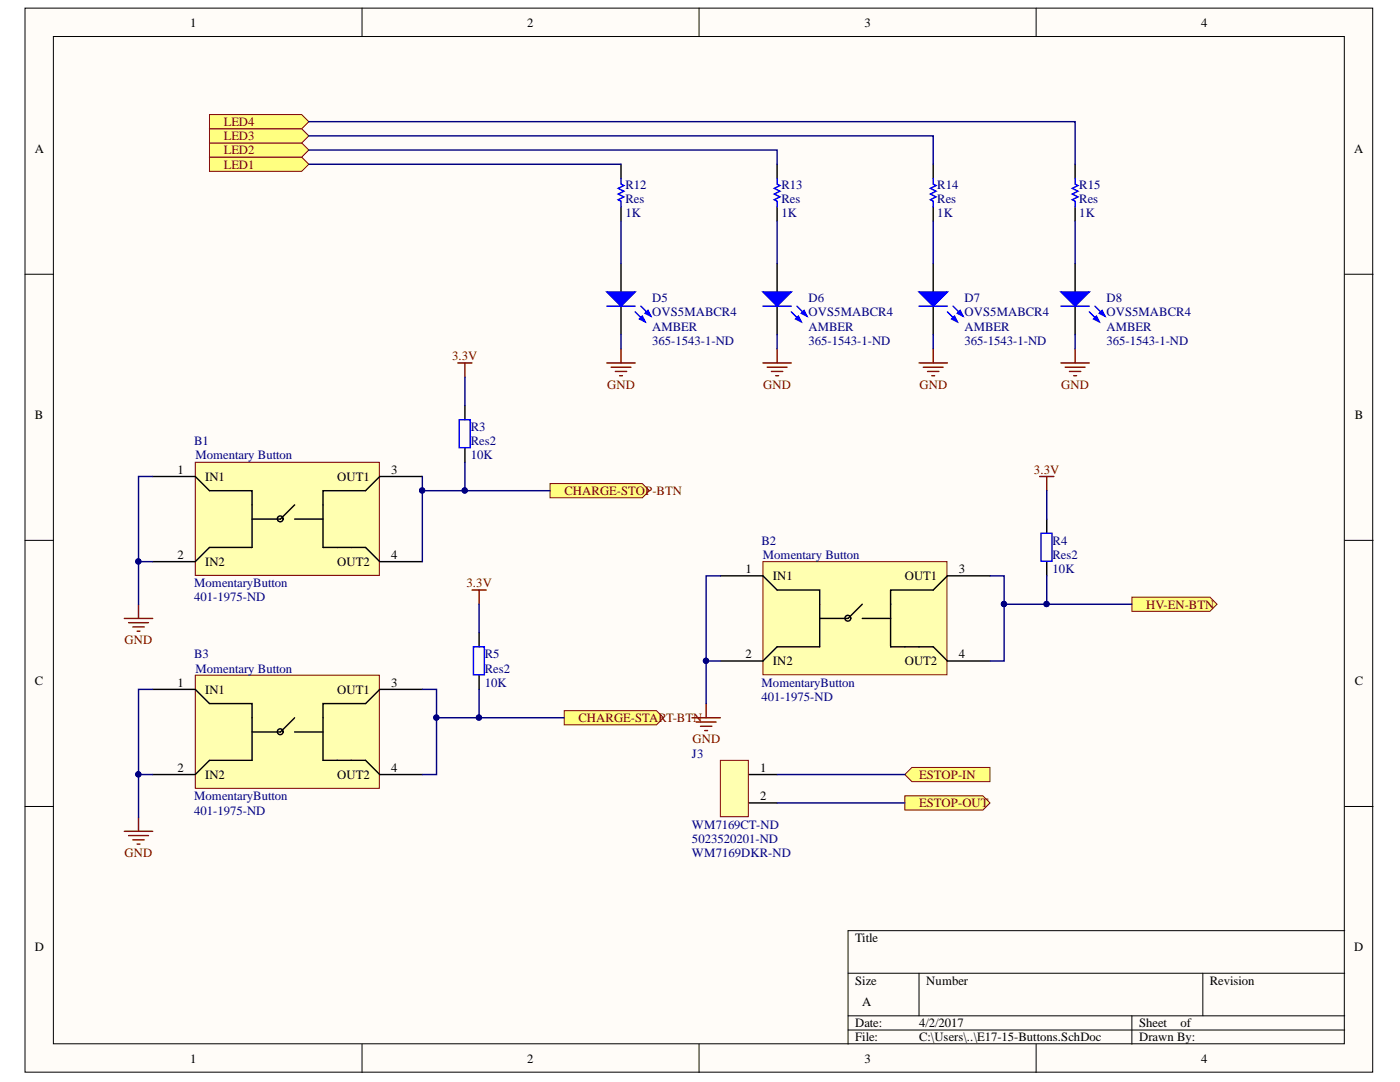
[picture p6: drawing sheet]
<svg xmlns="http://www.w3.org/2000/svg" width="279mm" height="216mm" viewBox="0 0 279 216" stroke-linecap="round" stroke-linejoin="round" font-family="sans-serif">
<g fill="#fffcf8" stroke="#000" stroke-width=".2">
<path d="M5 1.6h269v212.3h-269z"/>
<path d="M10.7 7.3h257.6v201h-257.6z"/>
</g>
<g fill="none" stroke="#000" stroke-width=".2">
<path d="M72.3 1.6v5.7M139.5 1.6v5.7M206.8 1.6v5.7M5 54.7h5.7M268.4 54.7h5.6M5 107.8h5.7M268.4 107.8h5.6M5 160.9h5.7M268.4 160.9h5.6M169.3 194.2h99.1M183.4 194.2v8.5M240.1 194.2v8.5"/>
<path d="M268.4 185.7h-99.1v22.7M72.3 208.4v5.6M139.5 208.4v5.6M169.3 202.7h99.1M169.3 205.5h99.1M206.8 208.4v5.6M225.9 202.7v5.7"/>
</g>
<path d="M95.6 126.2v2.9M95.6 134.7v2.9" fill="none" stroke="#000" stroke-width=".28"/>
<path d="M94.5 129.1h2.2v5.5h-2.2z" fill="none" stroke="#00f" stroke-width=".28"/>
<path d="M94.2 117.7h2.8M95.6 117.7v2.9" fill="none" stroke="#800000" stroke-width=".28"/>
<path d="M112.6 141.8h18.4l1.4 1.4-1.4 1.4h-18.4z" fill-rule="evenodd" fill="#ffff80" stroke="#800000" stroke-width=".2"/>
<path d="M91.4 72.4h2.8M92.8 72.4v2.9M24.8 123.4h5.7M25.7 124.2h3.9M26.5 125.1h2.3M27.4 125.9h.5M27.6 120.6v2.8" fill="none" stroke="#800000" stroke-width=".28"/>
<path d="M92.8 80.9v2.9M92.8 89.4v2.8" fill="none" stroke="#000" stroke-width=".28"/>
<path d="M91.7 83.8h2.1v5.5h-2.1z" fill="none" stroke="#00f" stroke-width=".28"/>
<path d="M109.8 96.5h18.4l1.4 1.4-1.4 1.4h-18.4z" fill-rule="evenodd" fill="#ffff80" stroke="#800000" stroke-width=".2"/>
<path d="M149.4 154.6h5.7M149.4 160.2h5.7" fill="none" stroke="#000" stroke-width=".28"/>
<path d="M143.8 151.7h5.5v11.3h-5.5z" fill="#ffffb0" stroke="#800000" stroke-width=".2"/>
<path d="M180.6 154.6l1.4-1.5h15.6v2.9h-15.6z" fill-rule="evenodd" fill="#ffff80" stroke="#800000" stroke-width=".2"/>
<path d="M208.9 103.6v2.8M208.9 112.1v2.8" fill="none" stroke="#000" stroke-width=".28"/>
<path d="M207.8 106.4h2.1v5.6h-2.1z" fill="none" stroke="#00f" stroke-width=".28"/>
<path d="M207.5 95.1h2.8M208.9 95.1v2.8" fill="none" stroke="#800000" stroke-width=".28"/>
<g fill="#ffff80" stroke="#800000" stroke-width=".2">
<path d="M225.9 119.2h15.6l1.4 1.4-1.4 1.4h-15.6z" fill-rule="evenodd"/>
<path d="M180.6 158.8h15.6l1.4 1.4-1.4 1.4h-15.6z" fill-rule="evenodd"/>
</g>
<path d="M39 92.2h36.7v22.6h-36.7z" fill="#ffffb0" stroke="#800000" stroke-width=".2"/>
<g fill="none" stroke="#000" stroke-width=".28">
<path d="M30.5 95.1h8.5l2.8 2.8h8.5v11.3h-8.5l-2.8 2.9h-8.5M84.3 95.1h-8.5l-2.8 2.8h-8.5v11.3h8.5l2.8 2.9h8.5M58.8 100.7l-2.8 2.9h-5.7M58.8 103.6h5.7"/>
<circle cx="55.9" cy="103.5" r=".58"/>
</g>
<path d="M152.3 112.1h36.7v22.5h-36.7z" fill="#ffffb0" stroke="#800000" stroke-width=".2"/>
<g fill="none" stroke="#000" stroke-width=".28">
<path d="M143.8 114.9h8.5l2.8 2.8h8.5v11.4h-8.5l-2.8 2.8h-8.5M197.6 114.9h-8.5l-2.9 2.8h-8.5v11.4h8.5l2.9 2.8h8.5M172.1 120.6l-2.8 2.8h-5.7M172.1 123.4h5.6"/>
<circle cx="169.2" cy="123.4" r=".58"/>
</g>
<path d="M39 134.7h36.7v22.6h-36.7z" fill="#ffffb0" stroke="#800000" stroke-width=".2"/>
<g fill="none" stroke="#000" stroke-width=".28">
<path d="M30.5 137.6h8.5l2.8 2.8h8.5v11.3h-8.5l-2.8 2.9h-8.5M84.3 137.6h-8.5l-2.8 2.8h-8.5v11.3h8.5l2.8 2.9h8.5M58.8 143.2l-2.8 2.9h-5.7M58.8 146.1h5.7"/>
<circle cx="55.9" cy="146" r=".58"/>
</g>
<path d="M138.1 143.2h5.7M138.9 144.1h4M139.8 144.9h2.3M140.6 145.8h.6M140.9 140.4v2.8M24.8 165.9h5.7M25.7 166.7h3.9M26.5 167.6h2.3M27.4 168.4h.5M27.6 163v2.9" fill="none" stroke="#800000" stroke-width=".28"/>
<g fill="#ffff80" stroke="#800000" stroke-width=".2">
<path d="M41.8 31.4h18.4l1.4 1.4-1.4 1.4h-18.4z" fill-rule="evenodd"/>
<path d="M41.8 28.5h18.4l1.4 1.4-1.4 1.5h-18.4z" fill-rule="evenodd"/>
<path d="M41.8 25.7h18.4l1.4 1.4-1.4 1.4h-18.4z" fill-rule="evenodd"/>
<path d="M41.8 22.9h18.4l1.4 1.4-1.4 1.4h-18.4z" fill-rule="evenodd"/>
</g>
<path d="M123.9 52.6v5.7M123.9 61.1v5.7" fill="none" stroke="#000" stroke-width=".28"/>
<path d="M121.1 58.3h5.7l-2.9 2.8z" fill="#00f"/>
<path d="M121.1 58.3h5.7l-2.9 2.8zM126.8 62.2l2 2M127.9 61.1l2 2" fill="none" stroke="#00f" stroke-width=".28"/>
<path d="M128.2 63.1l.6 1.1-1.2-.6z" fill="#00f"/>
<path d="M128.2 63.1l.6 1.1-1.2-.6z" fill="none" stroke="#00f" stroke-width=".28"/>
<path d="M128.8 62.5l.5-.6 .6 1.2z" fill="#00f"/>
<path d="M123.9 35.6v1.1l.6 .3-1.1 .6 1.1 .6-1.1 .5 1.1 .6-1.1 .6 .5 .2v1.2M121.1 61.1h5.7M128.8 62.5l.5-.6 .6 1.2z" fill="none" stroke="#00f" stroke-width=".28"/>
<path d="M123.9 32.8v2.8M123.9 41.3v2.8M155.1 52.6v5.7M155.1 61.1v5.7" fill="none" stroke="#000" stroke-width=".28"/>
<path d="M152.3 58.3h5.6l-2.8 2.8z" fill="#00f"/>
<path d="M152.3 58.3h5.6l-2.8 2.8zM157.9 62.2l2 2M159.1 61.1l1.9 2" fill="none" stroke="#00f" stroke-width=".28"/>
<path d="M158.8 63.6l.5-.5 .6 1.1z" fill="#00f"/>
<path d="M158.8 63.6l.5-.5 .6 1.1z" fill="none" stroke="#00f" stroke-width=".28"/>
<path d="M160.5 61.9l.5 1.2-1.1-.6z" fill="#00f"/>
<path d="M155.1 35.6v1.1l.6 .3-1.2 .6 1.2 .6-1.2 .5 1.2 .6-1.2 .6 .6 .2v1.2M152.3 61.1h5.6M160.5 61.9l.5 1.2-1.1-.6z" fill="none" stroke="#00f" stroke-width=".28"/>
<path d="M155.1 32.8v2.8M155.1 41.3v2.8M186.2 52.6v5.7M186.2 61.1v5.7" fill="none" stroke="#000" stroke-width=".28"/>
<path d="M183.4 58.3h5.7l-2.9 2.8z" fill="#00f"/>
<path d="M183.4 58.3h5.7l-2.9 2.8zM189.1 62.2l2 2M190.2 61.1l2 2" fill="none" stroke="#00f" stroke-width=".28"/>
<path d="M189.9 63.6l.6-.5 .6 1.1z" fill="#00f"/>
<path d="M189.9 63.6l.6-.5 .6 1.1z" fill="none" stroke="#00f" stroke-width=".28"/>
<path d="M191.1 62.5l.5-.6 .6 1.2z" fill="#00f"/>
<path d="M186.2 35.6v1.1l.6 .3-1.1 .6 1.1 .6-1.1 .5 1.1 .6-1.1 .6 .5 .2v1.2M183.4 61.1h5.7M191.1 62.5l.5-.6 .6 1.2z" fill="none" stroke="#00f" stroke-width=".28"/>
<path d="M186.2 32.8v2.8M186.2 41.3v2.8M214.6 52.6v5.7M214.6 61.1v5.7" fill="none" stroke="#000" stroke-width=".28"/>
<path d="M211.7 58.3h5.7l-2.8 2.8z" fill="#00f"/>
<path d="M211.7 58.3h5.7l-2.8 2.8zM217.4 62.2l2 2M218.5 61.1l2 2" fill="none" stroke="#00f" stroke-width=".28"/>
<path d="M218.2 63.6l.6-.5 .6 1.1z" fill="#00f"/>
<path d="M218.2 63.6l.6-.5 .6 1.1z" fill="none" stroke="#00f" stroke-width=".28"/>
<path d="M219.9 61.9l.6 1.2-1.1-.6z" fill="#00f"/>
<path d="M214.6 35.6v1.1l.5 .3-1.1 .6 1.1 .6-1.1 .5 1.1 .6-1.1 .6 .6 .2v1.2M211.7 61.1h5.7M219.9 61.9l.6 1.2-1.1-.6z" fill="none" stroke="#00f" stroke-width=".28"/>
<path d="M214.6 32.8v2.8M214.6 41.3v2.8" fill="none" stroke="#000" stroke-width=".28"/>
<g fill="none" stroke="#000080" stroke-width=".28">
<path d="M61.6 29.9h93.5v2.9M61.6 27.1h124.6v5.7M61.6 24.3h153v8.5M61.6 32.8h62.3M123.9 44.1v8.5M155.1 44.1v8.5M186.2 44.1v8.5M214.6 44.1v8.5M92.8 75.3v5.6M123.9 66.8v2.8M155.1 66.8v2.8M186.2 66.8v2.8"/>
<path d="M214.6 66.8v2.8M30.5 95.1h-2.9v17M84.3 97.9v14.2M92.8 92.2v5.7h-8.5v-2.8M92.8 97.9h17M208.9 97.9v5.7M30.5 112.1h-2.9v8.5M143.8 114.9h-2.9v17M197.6 114.9h2.8v5.7M208.9 114.9v5.7h-8.5v11.3h-2.8M30.5 137.6h-2.9v17M84.3 137.6h2.8v17h-2.8"/>
<path d="M95.6 137.6v5.6h-8.5M95.6 120.6v5.6M143.8 131.9h-2.9v8.5M208.9 120.6h17M30.5 154.6h-2.9v8.4M95.6 143.2h17M155.1 154.6h25.5M155.1 160.2h25.5"/>
</g>
<g fill="#000080" stroke="#000080" stroke-width=".2">
<circle cx="87.1" cy="143.2" r=".52"/>
<circle cx="95.6" cy="143.2" r=".52"/>
<circle cx="27.6" cy="112" r=".52"/>
<circle cx="92.7" cy="97.9" r=".52"/>
<circle cx="208.9" cy="120.5" r=".52"/>
<circle cx="84.2" cy="97.9" r=".52"/>
<circle cx="140.9" cy="131.9" r=".52"/>
<circle cx="200.4" cy="120.5" r=".52"/>
<circle cx="27.6" cy="154.5" r=".52"/>
</g>
<g fill="none" stroke="#800000" stroke-width=".28">
<path d="M121.1 72.4h5.7M122 73.3h3.9M122.8 74.1h2.3M123.7 75h.5M123.9 69.6v2.8M152.3 72.4h5.6M153.1 73.3h4M154 74.1h2.2M154.8 75h.6M155.1 69.6v2.8M183.4 72.4h5.7M184.3 73.3h3.9"/>
<path d="M185.1 74.1h2.3M186 75h.5M186.2 69.6v2.8M211.7 72.4h5.7M212.6 73.3h3.9M213.4 74.1h2.3M214.3 75h.5M214.6 69.6v2.8"/>
</g>
<g font-size="2.5">
<text x="38" y="5.3">1</text>
<text x="105.2" y="5.3">2</text>
<text x="172.5" y="5.3">3</text>
<text x="239.7" y="5.3">4</text>
<text x="6.9" y="30.4">A</text>
<text x="270.3" y="30.4">A</text>
<text x="6.9" y="83.5">B</text>
<text x="270.4" y="83.5">B</text>
<text x="35.4" y="94.5">1</text>
<text x="40.9" y="96">IN1</text>
<text x="67.3" y="96">OUT1</text>
<text x="78.1" y="94.5">3</text>
<text x="35.4" y="111.5">2</text>
<text x="40.9" y="113">IN2</text>
<text x="67.3" y="113">OUT2</text>
<text x="78.1" y="111.5">4</text>
<text x="148.8" y="114.3">1</text>
<text x="154.3" y="115.8">IN1</text>
<text x="180.6" y="115.8">OUT1</text>
<text x="191.4" y="114.3">3</text>
<text x="148.8" y="131.3">2</text>
<text x="191.4" y="131.3">4</text>
<text x="6.9" y="136.7">C</text>
<text x="35.4" y="137">1</text>
<text x="78.1" y="137">3</text>
<text x="154.3" y="132.8">IN2</text>
<text x="180.6" y="132.8">OUT2</text>
<text x="270.4" y="136.7">C</text>
<text x="40.9" y="138.4">IN1</text>
<text x="67.3" y="138.4">OUT1</text>
<text x="35.4" y="154">2</text>
<text x="40.9" y="155.4">IN2</text>
<text x="67.3" y="155.4">OUT2</text>
<text x="78.1" y="154">4</text>
<text x="151.7" y="154">1</text>
<text x="151.7" y="159.7">2</text>
<text x="6.9" y="189.8">D</text>
<text x="170.7" y="188">Title</text>
<text x="270.3" y="189.8">D</text>
<text x="170.7" y="196.5">Size</text>
<text x="184.9" y="196.5">Number</text>
<text x="241.4" y="196.5">Revision</text>
<text x="172.1" y="200.7">A</text>
<text x="170.7" y="205">Date:</text>
<text x="170.7" y="207.8">File:</text>
<text x="183.4" y="205">4/2/2017</text>
<text x="183.4" y="207.8">C:\Users\..\E17-15-Buttons.SchDoc</text>
<text x="227.3" y="205">Sheet</text>
<text x="227.3" y="207.8">Drawn By:</text>
<text x="235.6" y="205">of</text>
<text x="38" y="212.1">1</text>
<text x="105.2" y="212.1">2</text>
<text x="172.5" y="212.1">3</text>
<text x="239.7" y="212.1">4</text>
</g>
<g font-size="2.5" fill="#800000">
<text x="44.7" y="28">LED3</text>
<text x="44.7" y="25.1">LED4</text>
<text x="44.7" y="33.7">LED1</text>
<text x="44.7" y="30.8">LED2</text>
<text x="90.2" y="71.9">3.3V</text>
<text x="121.2" y="77.5">GND</text>
<text x="152.3" y="77.5">GND</text>
<text x="183.5" y="77.5">GND</text>
<text x="211.8" y="77.5">GND</text>
<text x="206.3" y="94.5">3.3V</text>
<text x="112.6" y="98.8">CHARGE-STOP-BTN</text>
<text x="93.1" y="117.2">3.3V</text>
<text x="228.8" y="121.4">HV-EN-BTN</text>
<text x="24.9" y="128.5">GND</text>
<text x="115.4" y="144.1">CHARGE-START-BTN</text>
<text x="138.2" y="148.3">GND</text>
<text x="183.4" y="155.4">ESTOP-IN</text>
<text x="183.4" y="161.1">ESTOP-OUT</text>
<text x="24.9" y="171">GND</text>
</g>
<g font-size="2.5" fill="#000080">
<text x="124.8" y="37.6">R12</text>
<text x="124.8" y="40.4">Res</text>
<text x="155.9" y="37.6">R13</text>
<text x="155.9" y="40.4">Res</text>
<text x="187.1" y="37.6">R14</text>
<text x="187.1" y="40.4">Res</text>
<text x="215.4" y="37.6">R15</text>
<text x="215.4" y="40.4">Res</text>
<text x="124.8" y="43.3">1K</text>
<text x="155.9" y="43.3">1K</text>
<text x="187.1" y="43.3">1K</text>
<text x="215.4" y="43.3">1K</text>
<text x="130.1" y="66">AMBER</text>
<text x="130.1" y="60.3">D5</text>
<text x="130.1" y="63.1">OVS5MABCR4</text>
<text x="161.4" y="66">AMBER</text>
<text x="161.4" y="60.3">D6</text>
<text x="161.4" y="63.1">OVS5MABCR4</text>
<text x="192.5" y="66">AMBER</text>
<text x="192.5" y="60.3">D7</text>
<text x="192.5" y="63.1">OVS5MABCR4</text>
<text x="220.8" y="66">AMBER</text>
<text x="220.8" y="60.3">D8</text>
<text x="220.8" y="63.1">OVS5MABCR4</text>
<text x="130.1" y="68.7">365-1543-1-ND</text>
<text x="161.4" y="68.7">365-1543-1-ND</text>
<text x="192.5" y="68.7">365-1543-1-ND</text>
<text x="220.8" y="68.7">365-1543-1-ND</text>
<text x="38.7" y="88.9">B1</text>
<text x="94" y="86">R3</text>
<text x="94" y="88.9">Res2</text>
<text x="39" y="91.7">Momentary Button</text>
<text x="94" y="91.7">10K</text>
<text x="152" y="108.7">B2</text>
<text x="152.2" y="111.5">Momentary Button</text>
<text x="210.1" y="108.7">R4</text>
<text x="210.1" y="111.5">Res2</text>
<text x="38.7" y="120">401-1975-ND</text>
<text x="38.7" y="117.2">MomentaryButton</text>
<text x="210.1" y="114.3">10K</text>
<text x="38.7" y="131.3">B3</text>
<text x="96.7" y="131.3">R5</text>
<text x="39" y="134.2">Momentary Button</text>
<text x="96.7" y="137">10K</text>
<text x="96.7" y="134.2">Res2</text>
<text x="152" y="137">MomentaryButton</text>
<text x="152" y="139.9">401-1975-ND</text>
<text x="138.1" y="151.2">J3</text>
<text x="38.7" y="159.7">MomentaryButton</text>
<text x="38.7" y="162.5">401-1975-ND</text>
<text x="138.1" y="165.3">WM7169CT-ND</text>
<text x="138.1" y="168.2">5023520201-ND</text>
<text x="138.1" y="171">WM7169DKR-ND</text>
</g>
</svg>
